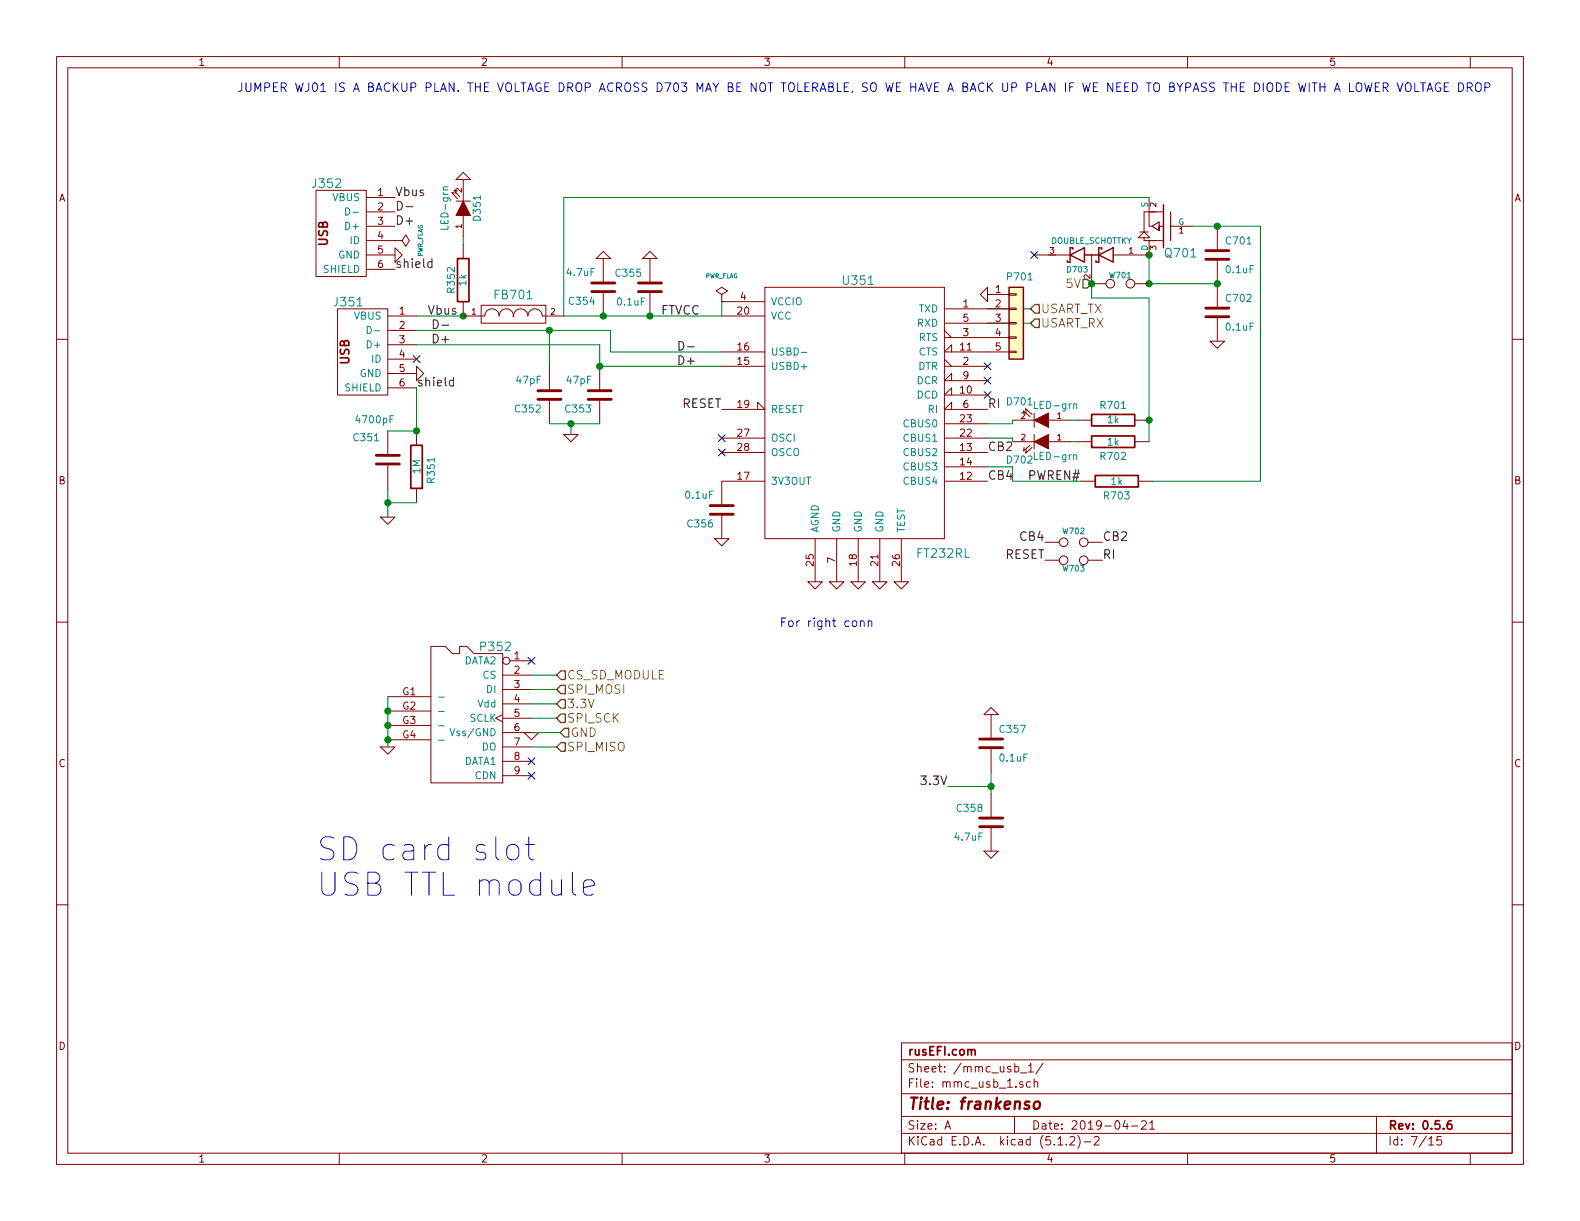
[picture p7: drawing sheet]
EESchema Schematic File Version 4
EELAYER 30 0
EELAYER END
$Descr A 11000 8500
encoding utf-8
Sheet 7 15
Title "frankenso"
Date "2019-04-21"
Rev "0.5.6"
Comp "rusEFI.com"
Comment1 ""
Comment2 ""
Comment3 ""
Comment4 ""
$EndDescr
Text Label 4600 2200 0    60   ~ 0
FTVCC
$Comp
L rusEFI_Older:C C354
U 1 1
P 4200 2000
F 0 "C354" H 4250 2100 50  0000 L CNN
F 1 "4.7uF" H 4250 1900 50  0000 L CNN
F 2 "SM0805" V 1130 3025 60  0001 C CNN
F 3 "" H 4200 2000 60  0001 C CNN
F 4 "TDK,CGA4J3X5R1H475K125AB" V 1130 3025 60  0001 C CNN "MFG,MFG#"
F 5 "DIGI,445-7882-6-ND" V 1130 3025 60  0001 C CNN "VEND1,VEND1#"
	1    4200 2000
	-1   0    0    1   
$EndComp
$Comp
L rusEFI_Older:GND #PWR088
U 1 1
P 6275 4050
F 0 "#PWR088" H 6275 4050 30  0001 C CNN
F 1 "GND" H 6275 3980 30  0001 C CNN
F 2 "" H 6275 4050 60  0001 C CNN
F 3 "" H 6275 4050 60  0001 C CNN
	1    6275 4050
	1    0    0    -1  
$EndComp
$Comp
L rusEFI_Older:GND #PWR089
U 1 1
P 3225 1250
F 0 "#PWR089" H 3225 1250 30  0001 C CNN
F 1 "GND" H 3225 1180 30  0001 C CNN
F 2 "" H 3225 1250 60  0001 C CNN
F 3 "" H 3225 1250 60  0001 C CNN
	1    3225 1250
	1    0    0    1   
$EndComp
$Comp
L rusEFI_Older:R R352
U 1 1
P 3225 1950
F 0 "R352" V 3305 1950 50  0000 C CNN
F 1 "1k" V 3225 1950 50  0000 C CNN
F 2 "SM0805" V 1130 2600 60  0001 C CNN
F 3 "" H 3225 1950 60  0001 C CNN
F 4 "Panasonic,ERA-6AEB102V" V 1130 2600 60  0001 C CNN "MFG,MFG#"
F 5 "DIGI,P1.0KDACT-ND" V 1130 2600 60  0001 C CNN "VEND1,VEND1#"
	1    3225 1950
	-1   0    0    1   
$EndComp
$Comp
L rusEFI_Older:GND #PWR090
U 1 1
P 4200 1800
F 0 "#PWR090" H 4200 1800 30  0001 C CNN
F 1 "GND" H 4200 1730 30  0001 C CNN
F 2 "" H 4200 1800 60  0001 C CNN
F 3 "" H 4200 1800 60  0001 C CNN
	1    4200 1800
	1    0    0    1   
$EndComp
$Comp
L rusEFI_Older:C C355
U 1 1
P 4525 2000
F 0 "C355" H 4575 2100 50  0000 L CNN
F 1 "0.1uF" H 4550 1900 50  0000 L CNN
F 2 "SM0805" V 1130 3025 60  0001 C CNN
F 3 "" H 4525 2000 60  0001 C CNN
F 4 "AVX,08055C104KAT2A" V 1130 3025 60  0001 C CNN "MFG,MFG#"
F 5 "DIGI,478-1395-1-ND" V 1130 3025 60  0001 C CNN "VEND1,VEND1#"
	1    4525 2000
	-1   0    0    -1  
$EndComp
$Comp
L rusEFI_Older:GND #PWR091
U 1 1
P 4525 1800
F 0 "#PWR091" H 4525 1800 30  0001 C CNN
F 1 "GND" H 4525 1730 30  0001 C CNN
F 2 "" H 4525 1800 60  0001 C CNN
F 3 "" H 4525 1800 60  0001 C CNN
	1    4525 1800
	1    0    0    1   
$EndComp
$Comp
L rusEFI_Older:GND #PWR092
U 1 1
P 6125 4050
F 0 "#PWR092" H 6125 4050 30  0001 C CNN
F 1 "GND" H 6125 3980 30  0001 C CNN
F 2 "" H 6125 4050 60  0001 C CNN
F 3 "" H 6125 4050 60  0001 C CNN
	1    6125 4050
	1    0    0    -1  
$EndComp
$Comp
L rusEFI_Older:GND #PWR093
U 1 1
P 5975 4050
F 0 "#PWR093" H 5975 4050 30  0001 C CNN
F 1 "GND" H 5975 3980 30  0001 C CNN
F 2 "" H 5975 4050 60  0001 C CNN
F 3 "" H 5975 4050 60  0001 C CNN
	1    5975 4050
	1    0    0    -1  
$EndComp
$Comp
L rusEFI_Older:GND #PWR094
U 1 1
P 5825 4050
F 0 "#PWR094" H 5825 4050 30  0001 C CNN
F 1 "GND" H 5825 3980 30  0001 C CNN
F 2 "" H 5825 4050 60  0001 C CNN
F 3 "" H 5825 4050 60  0001 C CNN
	1    5825 4050
	1    0    0    -1  
$EndComp
$Comp
L rusEFI_Older:GND #PWR095
U 1 1
P 5675 4050
F 0 "#PWR095" H 5675 4050 30  0001 C CNN
F 1 "GND" H 5675 3980 30  0001 C CNN
F 2 "" H 5675 4050 60  0001 C CNN
F 3 "" H 5675 4050 60  0001 C CNN
	1    5675 4050
	1    0    0    -1  
$EndComp
$Comp
L rusEFI_Older:GND #PWR096
U 1 1
P 5025 3750
F 0 "#PWR096" H 5025 3750 30  0001 C CNN
F 1 "GND" H 5025 3680 30  0001 C CNN
F 2 "" H 5025 3750 60  0001 C CNN
F 3 "" H 5025 3750 60  0001 C CNN
	1    5025 3750
	1    0    0    -1  
$EndComp
$Comp
L rusEFI_Older:C C356
U 1 1
P 5025 3550
F 0 "C356" H 5075 3650 50  0000 L CNN
F 1 "0.1uF" H 5075 3450 50  0000 L CNN
F 2 "SM0805" V 1130 3425 60  0001 C CNN
F 3 "" H 5025 3550 60  0001 C CNN
F 4 "AVX,08055C104KAT2A" V 1130 3425 60  0001 C CNN "MFG,MFG#"
F 5 "DIGI,478-1395-1-ND" V 1130 3425 60  0001 C CNN "VEND1,VEND1#"
	1    5025 3550
	-1   0    0    1   
$EndComp
$Comp
L rusEFI_Older:C C351
U 1 1
P 2700 3200
F 0 "C351" H 2750 3050 50  0000 L CNN
F 1 "4700pF" H 2650 2925 50  0000 L CNN
F 2 "SM0805" V 1730 2925 60  0001 C CNN
F 3 "" H 2700 3200 60  0001 C CNN
F 4 "AVX,08055C472KAT2A" V 1730 2925 60  0001 C CNN "MFG,MFG#"
F 5 "DIGI,478-1379-2-ND" V 1730 2925 60  0001 C CNN "VEND1,VEND1#"
	1    2700 3200
	-1   0    0    1   
$EndComp
$Comp
L rusEFI_Older:R R351
U 1 1
P 2900 3250
F 0 "R351" V 3000 3225 50  0000 C CNN
F 1 "1M" V 2900 3250 50  0000 C CNN
F 2 "SM0805" V 1130 2600 60  0001 C CNN
F 3 "" H 2900 3250 60  0001 C CNN
F 4 "ECG,ERA-6AEB105V" V 1130 2600 60  0001 C CNN "MFG,MFG#"
F 5 "DIGI,P1MDACT-ND" V 1130 2600 60  0001 C CNN "VEND1,VEND1#"
	1    2900 3250
	1    0    0    -1  
$EndComp
NoConn ~ 6875 2550
NoConn ~ 6875 2750
NoConn ~ 6875 2650
NoConn ~ 5025 3150
NoConn ~ 5025 3050
$Comp
L rusEFI_Older:FT232RL U351
U 1 1
P 5975 2850
F 0 "U351" H 5975 3750 60  0000 C CNN
F 1 "FT232RL" H 6375 1850 60  0000 L CNN
F 2 "ssop-28" V 1130 3425 60  0001 C CNN
F 3 "" H 5975 2850 60  0001 C CNN
F 4 "ftdi,FT232RL" V 1130 3425 60  0001 C CNN "MFG,MFG#"
F 5 "DIGI,768-1007-2-ND" V 1130 3425 60  0001 C CNN "VEND1,VEND1#"
	1    5975 2850
	1    0    0    -1  
$EndComp
$Comp
L rusEFI_Older:GND #PWR097
U 1 1
P 2900 2600
F 0 "#PWR097" H 2900 2600 30  0001 C CNN
F 1 "GND" H 2900 2530 30  0001 C CNN
F 2 "" H 2900 2600 60  0001 C CNN
F 3 "" H 2900 2600 60  0001 C CNN
	1    2900 2600
	0    -1   -1   0   
$EndComp
$Comp
L rusEFI_Older:GND #PWR098
U 1 1
P 2700 3600
F 0 "#PWR098" H 2700 3600 30  0001 C CNN
F 1 "GND" H 2700 3530 30  0001 C CNN
F 2 "" H 2700 3600 60  0001 C CNN
F 3 "" H 2700 3600 60  0001 C CNN
	1    2700 3600
	1    0    0    -1  
$EndComp
NoConn ~ 2900 2500
$Comp
L rusEFI_Older:C C352
U 1 1
P 3825 2750
F 0 "C352" H 3875 2850 50  0000 L CNN
F 1 "47pF" H 3875 2650 50  0000 L CNN
F 2 "SM0805" V 2005 3075 60  0001 C CNN
F 3 "" H 3825 2750 60  0001 C CNN
F 4 "AVX,08051A470JAT2A" V 2005 3075 60  0001 C CNN "MFG,MFG#"
F 5 "DIGI,478-1282-1-ND" V 2005 3075 60  0001 C CNN "VEND1,VEND1#"
	1    3825 2750
	-1   0    0    1   
$EndComp
$Comp
L rusEFI_Older:C C353
U 1 1
P 4175 2750
F 0 "C353" H 4225 2850 50  0000 L CNN
F 1 "47pF" H 4225 2650 50  0000 L CNN
F 2 "SM0805" V 2005 3025 60  0001 C CNN
F 3 "" H 4175 2750 60  0001 C CNN
F 4 "AVX,08051A470JAT2A" V 2005 3025 60  0001 C CNN "MFG,MFG#"
F 5 "DIGI,478-1282-1-ND" V 2005 3025 60  0001 C CNN "VEND1,VEND1#"
	1    4175 2750
	-1   0    0    1   
$EndComp
$Comp
L rusEFI_Older:GND #PWR099
U 1 1
P 3975 3025
F 0 "#PWR099" H 3975 3025 30  0001 C CNN
F 1 "GND" H 3975 2955 30  0001 C CNN
F 2 "" H 3975 3025 60  0001 C CNN
F 3 "" H 3975 3025 60  0001 C CNN
	1    3975 3025
	1    0    0    -1  
$EndComp
$Comp
L rusEFI_Older:MICRO-SDCARD-CONNECTOR-3300060P1 P352
U 1 1
P 3300 5000
F 0 "P352" H 3150 5500 60  0000 C CNN
F 1 "MICRO-SDCARD-CONNECTOR-3300060P1" H 3300 4500 60  0001 C CNN
F 2 "MICRO-SDCARD-CONNECTOR-3300060P1" V 3805 3950 60  0001 C CNN
F 3 "" H 7325 3975 60  0001 C CNN
F 4 "DNP,DNP" V 3805 3950 60  0001 C CNN "MFG,MFG#"
F 5 "DNP,DNP" V 3805 3950 60  0001 C CNN "VEND1,VEND1#"
F 6 "," H 7325 3975 60  0001 C CNN "VEND2,VEND2#"
	1    3300 5000
	-1   0    0    -1  
$EndComp
NoConn ~ 3700 4600
NoConn ~ 3700 5300
NoConn ~ 3700 5400
$Comp
L rusEFI_Older:GND #PWR0100
U 1 1
P 3700 5100
F 0 "#PWR0100" H 3700 5100 30  0001 C CNN
F 1 "GND" H 3700 5030 30  0001 C CNN
F 2 "" H 3700 5100 60  0001 C CNN
F 3 "" H 3700 5100 60  0001 C CNN
	1    3700 5100
	1    0    0    -1  
$EndComp
Text Notes 5425 4375 0    60   ~ 0
For right conn
Connection ~ 2700 3500
Wire Wire Line
	2700 3000 2900 3000
Wire Wire Line
	2900 3500 2700 3500
Connection ~ 4525 2200
Wire Wire Line
	3225 1650 3225 1700
Wire Wire Line
	3925 2200 4200 2200
Connection ~ 4200 2200
Wire Wire Line
	2700 3400 2700 3500
Wire Wire Line
	2900 3000 2900 2700
Connection ~ 2900 3000
Wire Wire Line
	2900 2200 3225 2200
Wire Wire Line
	3825 2950 3975 2950
Wire Wire Line
	3975 3025 3975 2950
Connection ~ 3975 2950
Wire Wire Line
	7175 2250 6875 2250
Wire Wire Line
	6875 2150 7175 2150
Wire Wire Line
	3875 5000 3700 5000
Wire Wire Line
	3700 5200 3875 5200
Wire Wire Line
	3875 4900 3700 4900
Wire Wire Line
	3875 4800 3700 4800
Wire Wire Line
	3875 4700 3700 4700
$Comp
L rusEFI_Older:C C358
U 1 1
P 6900 5725
F 0 "C358" H 6950 5825 50  0000 L CNN
F 1 "4.7uF" H 6950 5625 50  0000 L CNN
F 2 "SM0805" V 1130 2600 60  0001 C CNN
F 3 "" H 6900 5725 60  0001 C CNN
F 4 "TDK,CGA4J3X5R1H475K125AB" V 1130 2600 60  0001 C CNN "MFG,MFG#"
F 5 "DIGI,445-7882-6-ND" V 1130 2600 60  0001 C CNN "VEND1,VEND1#"
	1    6900 5725
	-1   0    0    -1  
$EndComp
$Comp
L rusEFI_Older:C C357
U 1 1
P 6900 5175
F 0 "C357" H 6950 5275 50  0000 L CNN
F 1 "0.1uF" H 6950 5075 50  0000 L CNN
F 2 "SM0805" V 1130 2600 60  0001 C CNN
F 3 "" H 6900 5175 60  0001 C CNN
F 4 "AVX,08055C104KAT2A" V 1130 2600 60  0001 C CNN "MFG,MFG#"
F 5 "DIGI,478-1395-1-ND" V 1130 2600 60  0001 C CNN "VEND1,VEND1#"
	1    6900 5175
	1    0    0    -1  
$EndComp
Wire Wire Line
	6900 5375 6900 5475
Wire Wire Line
	6600 5475 6900 5475
Connection ~ 6900 5475
$Comp
L rusEFI_Older:GND #PWR0101
U 1 1
P 6900 5925
F 0 "#PWR0101" H 6900 5925 30  0001 C CNN
F 1 "GND" H 6900 5855 30  0001 C CNN
F 2 "" H 6900 5925 60  0001 C CNN
F 3 "" H 6900 5925 60  0001 C CNN
	1    6900 5925
	1    0    0    -1  
$EndComp
$Comp
L rusEFI_Older:GND #PWR0102
U 1 1
P 6900 4975
F 0 "#PWR0102" H 6900 4975 30  0001 C CNN
F 1 "GND" H 6900 4905 30  0001 C CNN
F 2 "" H 6900 4975 60  0001 C CNN
F 3 "" H 6900 4975 60  0001 C CNN
	1    6900 4975
	-1   0    0    1   
$EndComp
Text Label 6600 5475 2    60   ~ 0
3.3V
$Comp
L rusEFI_Older:MINI-USB-5P-3400020P1 J351
U 1 1
P 2700 2450
F 0 "J351" H 2425 2800 60  0000 C CNN
F 1 "MINI-USB-5P-3400020P1" H 2700 2900 60  0001 C CNN
F 2 "MINI-USB-5P-3400020P1" V 1730 2925 60  0001 C CNN
F 3 "" H 2700 2450 60  0001 C CNN
F 4 "JAE,DX2R005HN2E700" V 1730 2925 60  0001 C CNN "MFG,MFG#"
F 5 "DIGI,670-1190-1-ND" V 1730 2925 60  0001 C CNN "VEND1,VEND1#"
	1    2700 2450
	1    0    0    -1  
$EndComp
$Comp
L rusEFI_Older:GND #PWR0103
U 1 1
P 2700 5200
F 0 "#PWR0103" H 2700 5200 30  0001 C CNN
F 1 "GND" H 2700 5130 30  0001 C CNN
F 2 "" H 2700 5200 60  0001 C CNN
F 3 "" H 2700 5200 60  0001 C CNN
	1    2700 5200
	1    0    0    -1  
$EndComp
Wire Wire Line
	2700 4850 2700 4950
Connection ~ 2700 4950
Connection ~ 2700 5050
Connection ~ 2700 5150
Text Notes 2200 6250 0    160  ~ 0
SD card slot\nUSB TTL module
Text Label 4850 2550 2    60   ~ 0
D+
Text Label 4850 2450 2    60   ~ 0
D-
Wire Wire Line
	4250 2450 5025 2450
Wire Wire Line
	4175 2550 5025 2550
Text Label 3000 2300 0    60   ~ 0
D-
Wire Wire Line
	2900 2300 3825 2300
Text Label 3000 2400 0    60   ~ 0
D+
Wire Wire Line
	2900 2400 4175 2400
$Comp
L rusEFI_Older:LED_0805 D351
U 1 1
P 3225 1450
F 0 "D351" H 3225 1550 50  0000 C CNN
F 1 "LED-grn" H 3225 1325 50  0000 C CNN
F 2 "LED-0805_A" V 1730 975 60  0001 C CNN
F 3 "" H 3225 1450 60  0001 C CNN
F 4 "lite-on,LTST-C171GKT" V 1730 975 60  0001 C CNN "MFG,MFG#"
F 5 "DIGI,160-1423-1-ND" V 1730 975 60  0001 C CNN "VEND1,VEND1#"
	1    3225 1450
	0    1    -1   0   
$EndComp
Text HLabel 7600 1975 0    60   Input ~ 0
5V
Text HLabel 3900 5100 2    60   Input ~ 0
GND
Text HLabel 3875 4700 2    60   Input ~ 0
CS_SD_MODULE
Text HLabel 3875 4800 2    60   Input ~ 0
SPI_MOSI
Text HLabel 3875 4900 2    60   Input ~ 0
3.3V
Text HLabel 3875 5000 2    60   Input ~ 0
SPI_SCK
Text HLabel 3875 5200 2    60   Input ~ 0
SPI_MISO
Wire Wire Line
	3700 5100 3900 5100
Text HLabel 7175 2250 2    60   Input ~ 0
USART_RX
Text HLabel 7175 2150 2    60   Input ~ 0
USART_TX
$Comp
L rusEFI_Older:MINI-USB-5P-3400020P1 J352
U 1 1
P 2550 1625
F 0 "J352" H 2275 1975 60  0000 C CNN
F 1 "MINI-USB-5P-3400020P1V" H 2550 2075 60  0001 C CNN
F 2 "MINI-USB_RCTP_V-T_B" V 1630 2925 60  0001 C CNN
F 3 "" H 2550 1625 60  0001 C CNN
F 4 "TE,1734753-1" V 1630 2925 60  0001 C CNN "MFG,MFG#"
F 5 "DIGI,A107790-ND" V 1630 2925 60  0001 C CNN "VEND1,VEND1#"
	1    2550 1625
	1    0    0    -1  
$EndComp
Text Label 2750 1475 0    60   ~ 0
D-
Text Label 2750 1575 0    60   ~ 0
D+
$Comp
L rusEFI_Older:GND #PWR0104
U 1 1
P 2750 1775
F 0 "#PWR0104" H 2750 1775 30  0001 C CNN
F 1 "GND" H 2750 1705 30  0001 C CNN
F 2 "" H 2750 1775 60  0001 C CNN
F 3 "" H 2750 1775 60  0001 C CNN
	1    2750 1775
	0    -1   -1   0   
$EndComp
Text Label 2900 2700 0    60   ~ 0
shield
Text Label 2750 1875 0    60   ~ 0
shield
Connection ~ 3225 2200
$Comp
L rusEFI_Older:R R702
U 1 1
P 7750 3075
F 0 "R702" V 7850 3075 50  0000 C CNN
F 1 "1k" V 7750 3075 50  0000 C CNN
F 2 "SM0805" V 1130 2600 60  0001 C CNN
F 3 "" H 7750 3075 60  0001 C CNN
F 4 "Panasonic,ERA-6AEB102V" V 1130 2600 60  0001 C CNN "MFG,MFG#"
F 5 "DIGI,P1.0KDACT-ND" V 1130 2600 60  0001 C CNN "VEND1,VEND1#"
	1    7750 3075
	0    1    1    0   
$EndComp
Wire Wire Line
	7450 3075 7500 3075
$Comp
L rusEFI_Older:LED_0805 D702
U 1 1
P 7250 3075
F 0 "D702" H 7400 2950 50  0000 C CNN
F 1 "LED-grn" H 7150 2975 50  0000 C CNN
F 2 "LED-0805_A" V 5755 2600 60  0001 C CNN
F 3 "" H 7250 3075 60  0001 C CNN
F 4 "lite-on,LTST-C171GKT" V 5755 2600 60  0001 C CNN "MFG,MFG#"
F 5 "DIGI,160-1423-1-ND" V 5755 2600 60  0001 C CNN "VEND1,VEND1#"
	1    7250 3075
	-1   0    0    -1  
$EndComp
$Comp
L rusEFI_Older:R R701
U 1 1
P 7750 2925
F 0 "R701" V 7850 2925 50  0000 C CNN
F 1 "1k" V 7750 2925 50  0000 C CNN
F 2 "SM0805" V 1130 2600 60  0001 C CNN
F 3 "" H 7750 2925 60  0001 C CNN
F 4 "Panasonic,ERA-6AEB102V" V 1130 2600 60  0001 C CNN "MFG,MFG#"
F 5 "DIGI,P1.0KDACT-ND" V 1130 2600 60  0001 C CNN "VEND1,VEND1#"
	1    7750 2925
	0    1    -1   0   
$EndComp
Wire Wire Line
	7450 2925 7500 2925
$Comp
L rusEFI_Older:LED_0805 D701
U 1 1
P 7250 2925
F 0 "D701" H 7400 2800 50  0000 C CNN
F 1 "LED-grn" H 7150 2825 50  0000 C CNN
F 2 "LED-0805_A" V 5755 2450 60  0001 C CNN
F 3 "" H 7250 2925 60  0001 C CNN
F 4 "lite-on,LTST-C171GKT" V 5755 2450 60  0001 C CNN "MFG,MFG#"
F 5 "DIGI,160-1423-1-ND" V 5755 2450 60  0001 C CNN "VEND1,VEND1#"
	1    7250 2925
	-1   0    0    1   
$EndComp
Wire Wire Line
	7050 3075 7050 3050
Wire Wire Line
	7050 3050 6875 3050
Wire Wire Line
	6875 2950 7050 2950
Wire Wire Line
	7050 2950 7050 2925
Wire Wire Line
	5025 2200 5025 2100
Text Label 2975 2200 0    60   ~ 0
Vbus
$Comp
L rusEFI_Older:C C702
U 1 1
P 8475 2175
F 0 "C702" H 8525 2275 50  0000 L CNN
F 1 "0.1uF" H 8525 2075 50  0000 L CNN
F 2 "SM0805" V 5080 3200 60  0001 C CNN
F 3 "" H 8475 2175 60  0001 C CNN
F 4 "AVX,08055C104KAT2A" V 5080 3200 60  0001 C CNN "MFG,MFG#"
F 5 "DIGI,478-1395-1-ND" V 5080 3200 60  0001 C CNN "VEND1,VEND1#"
	1    8475 2175
	1    0    0    -1  
$EndComp
$Comp
L rusEFI_Older:R R703
U 1 1
P 7775 3350
F 0 "R703" V 7875 3350 50  0000 C CNN
F 1 "1k" V 7775 3350 50  0000 C CNN
F 2 "SM0805" V 1130 2600 60  0001 C CNN
F 3 "" H 7775 3350 60  0001 C CNN
F 4 "Panasonic,ERA-6AEB102V" V 1130 2600 60  0001 C CNN "MFG,MFG#"
F 5 "DIGI,P1.0KDACT-ND" V 1130 2600 60  0001 C CNN "VEND1,VEND1#"
	1    7775 3350
	0    1    1    0   
$EndComp
Text Label 7525 3350 2    60   ~ 0
PWREN#
Wire Wire Line
	7525 3350 7050 3350
Wire Wire Line
	7050 3350 7050 3250
Wire Wire Line
	7050 3250 6875 3250
$Comp
L rusEFI_Older:C C701
U 1 1
P 8475 1775
F 0 "C701" H 8525 1875 50  0000 L CNN
F 1 "0.1uF" H 8525 1675 50  0000 L CNN
F 2 "SM0805" V 5080 2800 60  0001 C CNN
F 3 "" H 8475 1775 60  0001 C CNN
F 4 "AVX,08055C104KAT2A" V 5080 2800 60  0001 C CNN "MFG,MFG#"
F 5 "DIGI,478-1395-1-ND" V 5080 2800 60  0001 C CNN "VEND1,VEND1#"
	1    8475 1775
	1    0    0    -1  
$EndComp
$Comp
L rusEFI_Older:GND #PWR0105
U 1 1
P 8475 2375
F 0 "#PWR0105" H 8475 2375 30  0001 C CNN
F 1 "GND" H 8475 2305 30  0001 C CNN
F 2 "" H 8475 2375 60  0001 C CNN
F 3 "" H 8475 2375 60  0001 C CNN
	1    8475 2375
	1    0    0    -1  
$EndComp
Connection ~ 8475 1975
Wire Wire Line
	3925 2200 3925 1375
Wire Wire Line
	8025 3350 8775 3350
Text Label 2750 1375 0    60   ~ 0
Vbus
Wire Wire Line
	4250 2300 4250 2450
Wire Wire Line
	4175 2400 4175 2550
Connection ~ 4175 2550
Wire Wire Line
	3825 2550 3825 2300
Connection ~ 3825 2300
$Comp
L rusEFI_Older:MOS_Pro Q701
U 1 1
P 8100 1575
F 0 "Q701" H 8100 1765 60  0000 R CNN
F 1 "20V" H 8100 1395 60  0001 R CNN
F 2 "SOT23" H 8100 1575 60  0001 C CNN
F 3 "~" H 8100 1575 60  0000 C CNN
F 4 "vishay,SI2323DS-T1-E3" H 8100 1575 60  0001 C CNN "MFG,MFG#"
F 5 "DIGI,SI2323DS-T1-E3CT-ND" H 8100 1575 60  0001 C CNN "VEND1,VEND1#"
	1    8100 1575
	-1   0    0    1   
$EndComp
$Comp
L rusEFI_Older:FILTER FB701
U 1 1
P 3575 2200
F 0 "FB701" H 3575 2350 60  0000 C CNN
F 1 "FILTER" H 3575 2100 60  0001 C CNN
F 2 "rusEFI_LIB:SM0805_jumper" H 3575 2200 60  0001 C CNN
F 3 "" H 3575 2200 60  0000 C CNN
F 4 "Murata,BLM21PG221SN1D" H 3575 2200 60  0001 C CNN "MFG,MFG#"
F 5 "DIGI,490-1054-6-ND" H 3575 2200 60  0001 C CNN "VEND1,VEND1#"
	1    3575 2200
	1    0    0    -1  
$EndComp
Wire Wire Line
	3925 1375 8000 1375
Connection ~ 8000 2925
Wire Wire Line
	8300 1575 8475 1575
Wire Wire Line
	8475 1975 8000 1975
Connection ~ 8000 1975
Wire Wire Line
	8775 1575 8775 3350
Connection ~ 8475 1575
Connection ~ 8000 1775
$Comp
L rusEFI_Older:DOUBLE_SCHOTTKY D703
U 1 1
P 7600 1775
F 0 "D703" H 7700 1675 40  0000 C CNN
F 1 "DOUBLE_SCHOTTKY" H 7600 1875 40  0000 C CNN
F 2 "sot23" V 3805 3950 60  0001 C CNN
F 3 "" H 7325 3975 60  0001 C CNN
F 4 "st,BAS70-04FILM" V 3805 3950 60  0001 C CNN "MFG,MFG#"
F 5 "DIGI,497-2516-1-ND" V 3805 3950 60  0001 C CNN "VEND1,VEND1#"
F 6 "," H 7325 3975 60  0001 C CNN "VEND2,VEND2#"
	1    7600 1775
	-1   0    0    -1  
$EndComp
NoConn ~ 7200 1775
$Comp
L rusEFI_Older:TEST W701
U 1 1
P 7800 1975
F 0 "W701" H 7800 2035 40  0000 C CNN
F 1 "TEST" H 7800 1905 40  0001 C CNN
F 2 "SM0805_jumper" H 7800 1975 60  0001 C CNN
F 3 "" H 7800 1975 60  0000 C CNN
F 4 "DNP,DNP" H 7800 1975 60  0001 C CNN "MFG,MFG#"
F 5 "DNP,DNP" H 7800 1975 60  0001 C CNN "VEND1,VEND1#"
	1    7800 1975
	1    0    0    -1  
$EndComp
Connection ~ 7600 1975
Wire Wire Line
	7600 1975 7600 2075
Wire Wire Line
	7600 2075 8000 2075
Wire Wire Line
	8000 2075 8000 2925
Wire Wire Line
	8000 1975 8000 1775
Text Notes 1650 650  0    60   ~ 0
JUMPER WJ01 IS A BACKUP PLAN. THE VOLTAGE DROP ACROSS D703 MAY BE NOT TOLERABLE, SO WE HAVE A BACK UP PLAN IF WE NEED TO BYPASS THE DIODE WITH A LOWER VOLTAGE DROP
$Comp
L rusEFI_Older:TEST W702
U 1 1
P 7475 3775
F 0 "W702" H 7475 3700 40  0000 C CNN
F 1 "TEST" H 7475 3705 40  0001 C CNN
F 2 "SM0805" H 7475 3775 60  0001 C CNN
F 3 "" H 7475 3775 60  0000 C CNN
F 4 "DNP,DNP" H 7475 3775 60  0001 C CNN "MFG,MFG#"
F 5 "DNP,DNP" H 7475 3775 60  0001 C CNN "VEND1,VEND1#"
	1    7475 3775
	-1   0    0    1   
$EndComp
Text Label 6875 3150 0    60   ~ 0
CB2
Text Label 6875 3350 0    60   ~ 0
CB4
Text Label 7675 3775 0    60   ~ 0
CB2
Text Label 7275 3775 2    60   ~ 0
CB4
$Comp
L rusEFI_Older:TEST W703
U 1 1
P 7475 3900
F 0 "W703" H 7475 3960 40  0000 C CNN
F 1 "TEST" H 7475 3830 40  0001 C CNN
F 2 "SM0805" H 7475 3900 60  0001 C CNN
F 3 "" H 7475 3900 60  0000 C CNN
F 4 "DNP,DNP" H 7475 3900 60  0001 C CNN "MFG,MFG#"
F 5 "DNP,DNP" H 7475 3900 60  0001 C CNN "VEND1,VEND1#"
	1    7475 3900
	-1   0    0    1   
$EndComp
Text Label 7675 3900 0    60   ~ 0
RI
Text Label 7275 3900 2    60   ~ 0
RESET
Text Label 6875 2850 0    60   ~ 0
RI
Text Label 5025 2850 2    60   ~ 0
RESET
$Comp
L power:PWR_FLAG #FLG0106
U 1 1
P 5025 2100
F 0 "#FLG0106" H 5025 2195 30  0001 C CNN
F 1 "PWR_FLAG" H 5025 2280 30  0000 C CNN
F 2 "" H 5025 2100 60  0000 C CNN
F 3 "" H 5025 2100 60  0000 C CNN
	1    5025 2100
	1    0    0    -1  
$EndComp
$Comp
L power:PWR_FLAG #FLG0107
U 1 1
P 2750 1675
F 0 "#FLG0107" H 2750 1770 30  0001 C CNN
F 1 "PWR_FLAG" H 2750 1855 30  0000 C CNN
F 2 "" H 2750 1675 60  0000 C CNN
F 3 "" H 2750 1675 60  0000 C CNN
	1    2750 1675
	0    1    1    0   
$EndComp
$Comp
L Connector_Generic:Conn_01x05 P701
U 1 1
P 7075 2250
F 0 "P701" H 7100 2575 50  0000 C CNN
F 1 "CONN_01X04" V 7175 2250 50  0001 C CNN
F 2 "Pin_Headers:Pin_Header_Straight_1x05_Pitch1.27mm" H 7075 2250 50  0001 C CNN
F 3 "" H 7075 2250 50  0000 C CNN
F 4 "DNP,DNP" H 7075 2250 60  0001 C CNN "MFG,MFG#"
F 5 "DNP,DNP" H 7075 2250 60  0001 C CNN "VEND1,VEND1#"
	1    7075 2250
	1    0    0    -1  
$EndComp
$Comp
L rusEFI_Older:GND #PWR0108
U 1 1
P 6875 2050
F 0 "#PWR0108" H 6875 2050 30  0001 C CNN
F 1 "GND" H 6875 1980 30  0001 C CNN
F 2 "" H 6875 2050 60  0001 C CNN
F 3 "" H 6875 2050 60  0001 C CNN
	1    6875 2050
	0    1    1    0   
$EndComp
Wire Wire Line
	2700 3500 2700 3600
Wire Wire Line
	4525 2200 5025 2200
Wire Wire Line
	4200 2200 4525 2200
Wire Wire Line
	3975 2950 4175 2950
Wire Wire Line
	6900 5475 6900 5525
Wire Wire Line
	2700 4950 2700 5050
Wire Wire Line
	2700 5050 2700 5150
Wire Wire Line
	2700 5150 2700 5200
Wire Wire Line
	3825 2300 4250 2300
Wire Wire Line
	8000 2925 8000 3075
Wire Wire Line
	8475 1575 8775 1575
$EndSCHEMATC
